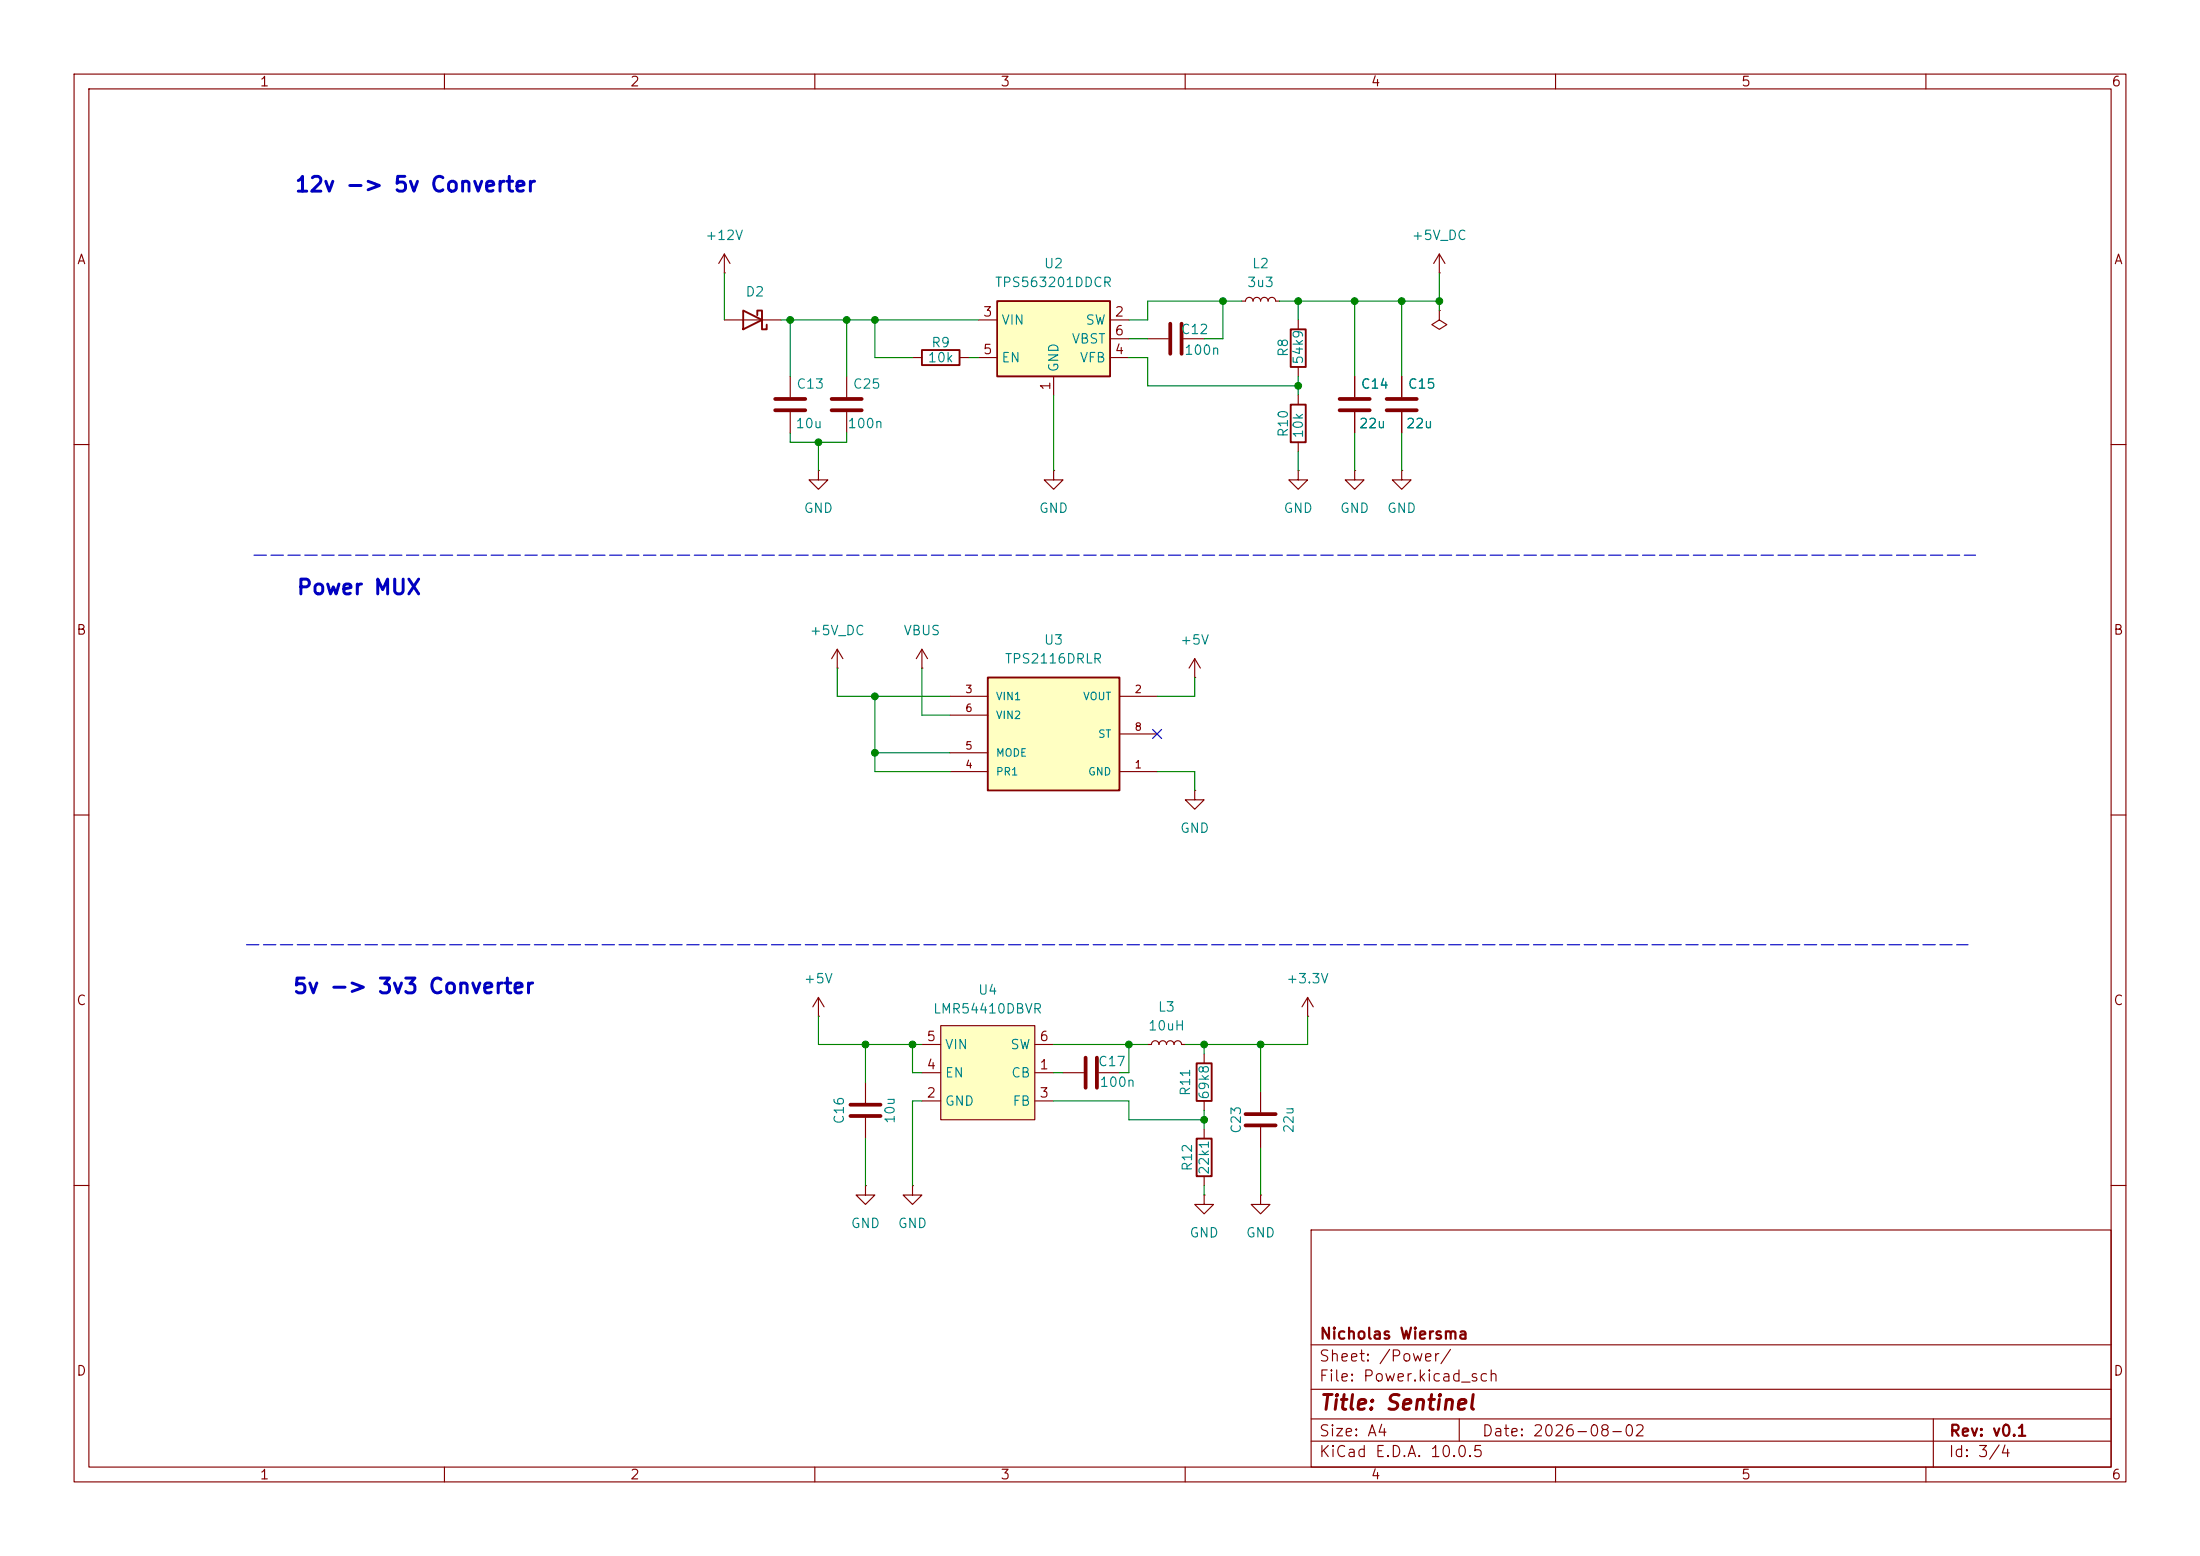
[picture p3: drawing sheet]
<svg xmlns="http://www.w3.org/2000/svg" width="297mm" height="210mm" viewBox="0 0 297 210" stroke-linecap="round" stroke-linejoin="round" font-family="sans-serif">
<g fill="none" stroke="#840000" stroke-width=".15">
<path d="M10 10h277v190h-277zM12 12h273v186h-273zM60 10v2M110 10v2M160 10v2M210 10v2M260 10v2M106.7 50.8v2.8M106.7 55.6v2.8M114.3 50.8v2.8M114.3 55.6v2.8M123.2 48.3h1.3"/>
<path d="M129.5 48.3h1.3M175.3 43.2v1.3M175.3 49.5v1.3M194.3 41.9v1.3l1 .6-1 .7-1-.7 1-.6M194.3 41.9h.1M10 60h2M110.5 63.5v1.3h1.3l-1.3 1.2-1.3-1.2h1.3M110.5 63.5h.1M285 60h2M113 90.2h.1M113 87.6l-.7 1.3M113 87.6l.8 1.3"/>
<path d="M113 87.6v2.6M10 110h2M285 110h2M110.5 137.2h.1M110.5 134.6l-.8 1.3M110.5 134.6l.8 1.3M110.5 134.6v2.6M154.9 141h.5a.51 .51 0 0 1 .6-.5 .51 .51 0 0 1 .5 .5 .51 .51 0 0 1 .5-.5 .51 .51 0 0 1 .5 .5 .51 .51 0 0 1 .5-.5 .51 .51 0 0 1 .5 .5 .51 .51 0 0 1 .5-.5 .51 .51 0 0 1 .5 .5h.5M10 160h2M177 166h108v32h-108zM285 160h2M60 198v2"/>
<path d="M110 198v2M160 198v2M177 194.5h108M177 191.5h108M177 187.5h108M177 181.5h108M197 191.5v3M210 198v2M260 198v2M261 191.5v6.5"/>
</g>
<path d="M124.5 47.2h5v2.1h-5zM174.2 44.5h2.1v5h-2.1z" fill="none" stroke="#840000" stroke-width=".25"/>
<path d="M104.6 53.8h4.1M104.6 55.4h4.1M112.3 53.8h4M112.3 55.4h4" fill="none" stroke="#840000" stroke-width=".51"/>
<path d="M127 138.4h12.7v12.7h-12.7z" fill="#ffffc2"/>
<g fill="none" stroke="#840000" stroke-width=".15">
<path d="M124.5 90.2h.1M124.5 87.6l-.8 1.3M124.5 87.6l.7 1.3M124.5 87.6v2.6M161.3 91.4h.1M161.3 88.9l-.8 1.3M161.3 88.9l.8 1.3M161.3 88.9v2.5M127 138.4h12.7v12.7h-12.7zM124.5 144.8h2.5M124.5 148.6h2.5M124.5 141h2.5"/>
<path d="M139.7 144.8h2.5M139.7 148.6h2.5M139.7 141h2.5M143.5 144.8h2.8M148.3 144.8h2.8M116.8 160v1.3h1.3l-1.3 1.3-1.2-1.3h1.2M116.8 160h.1M123.2 160v1.3h1.3l-1.3 1.3-1.3-1.3h1.3M123.2 160h.1"/>
</g>
<path d="M146.6 142.7v4.1M148.1 142.7v4.1" fill="none" stroke="#840000" stroke-width=".51"/>
<path d="M133.3 91.4h17.8v15.3h-17.8z" fill="#ffffc2"/>
<path d="M133.3 91.4h17.8v15.3h-17.8zM161.5 153.7h2.1v5.1h-2.1zM161.5 143.5h2.1v5.1h-2.1z" fill="none" stroke="#840000" stroke-width=".25"/>
<g fill="none" stroke="#840000" stroke-width=".15">
<path d="M97.8 36.8h.1M97.8 34.3l-.8 1.3M97.8 34.3l.8 1.3M97.8 34.3v2.5M128.3 94h5M128.3 96.5h5M151.1 99.1h5.1M151.1 94h5.1M128.3 104.1h5M128.3 101.6h5M151.1 104.1h5.1M161.3 106.7v1.3h1.3l-1.3 1.2-1.3-1.2h1.3"/>
<path d="M161.3 106.7h.1M176.5 137.2h.1M176.5 134.6l-.7 1.3M176.5 134.6l.8 1.3M176.5 134.6v2.6M116.8 146.1v2.7M116.8 150.9v2.8M162.6 142.2v1.3M162.6 148.6v1.3M162.6 152.4v1.3M162.6 158.8v1.2M170.2 147.3v2.8"/>
<path d="M170.2 152.1v2.8M162.6 161.3v1.3h1.2l-1.2 1.2-1.3-1.2h1.3M162.6 161.3h.1M170.2 161.3v1.3h1.2l-1.2 1.2-1.3-1.2h1.3M170.2 161.3h.1"/>
</g>
<path d="M114.8 150.6h4.1M114.8 149.1h4.1M168.1 151.9h4.1M168.1 150.4h4.1" fill="none" stroke="#840000" stroke-width=".51"/>
<path d="M134.6 40.6h15.3v10.2h-15.3z" fill="#ffffc2"/>
<path d="M100.3 41.9l2.6 1.3-2.6 1.3zM102.2 42.5v-.6h.7v2.6h.6v-.7M134.6 40.6h15.3v10.2h-15.3zM174.2 54.6h2.1v5.1h-2.1z" fill="none" stroke="#840000" stroke-width=".25"/>
<g fill="none" stroke="#840000" stroke-width=".15">
<path d="M194.3 36.8h.1M194.3 34.3l-.8 1.3M194.3 34.3l.8 1.3M194.3 34.3v2.5M97.8 43.2h7.6M132.1 43.2h2.5M132.1 48.3h2.5M142.2 50.8v2.5M149.9 43.2h2.5M149.9 48.3h2.5M149.9 45.7h2.5M154.9 45.7h2.8"/>
<path d="M159.8 45.7h2.8M167.6 40.6h.5a.51 .51 0 0 1 .6-.5 .51 .51 0 0 1 .5 .5 .51 .51 0 0 1 .5-.5 .51 .51 0 0 1 .5 .5 .51 .51 0 0 1 .5-.5 .51 .51 0 0 1 .5 .5 .51 .51 0 0 1 .5-.5 .51 .51 0 0 1 .5 .5h.5M175.3 53.3v1.3M175.3 59.7v1.3M182.9 50.8v2.8M182.9 55.6v2.8M189.2 50.8v2.8M189.2 55.6v2.8M142.2 63.5v1.3h1.3l-1.3 1.2-1.2-1.2h1.2M142.2 63.5h.1M175.3 63.5v1.3h1.2l-1.2 1.2-1.3-1.2h1.3M175.3 63.5h.1"/>
<path d="M182.9 63.5v1.3h1.2l-1.2 1.2-1.3-1.2h1.3M182.9 63.5h.1M189.2 63.5v1.3h1.3l-1.3 1.2-1.2-1.2h1.2M189.2 63.5h.1"/>
</g>
<path d="M158 43.7v4.1M159.5 43.7v4.1M180.8 53.8h4.1M180.8 55.4h4.1M187.2 53.8h4.1M187.2 55.4h4.1" fill="none" stroke="#840000" stroke-width=".51"/>
<path d="M34.3 74.9h232.4M33.3 127.5h232.4" fill="none" stroke="#0000c2" stroke-width=".15" stroke-dasharray="1.7 .6"/>
<g fill="none" stroke="#008400" stroke-width=".15">
<path d="M97.8 36.8v6.4M194.3 36.8v5.1M105.4 43.2h26.7M106.7 58.4v1.3h7.6v-1.3M106.7 43.2v7.6M110.5 59.7v3.8M114.3 43.2v7.6M118.1 43.2v5.1h5.1M130.8 48.3h1.3M142.2 53.3v10.2M152.4 45.7h2.5M152.4 48.3h2.5v3.8h20.4"/>
<path d="M165.1 40.6v5.1h-2.5M167.6 40.6h-12.7v2.6h-2.5M172.7 40.6h21.6M175.3 40.6v2.6M175.3 50.8v2.5M182.9 40.6v10.2M182.9 58.4v5.1M189.2 40.6v10.2M189.2 58.4v5.1M175.3 61v2.5M113 90.2v3.8h15.3M118.1 94v10.1h10.2"/>
<path d="M124.5 90.2v6.3h3.8M161.3 91.4v2.6h-5.1M118.1 101.6h10.2M156.2 104.1h5.1v2.6M110.5 137.2v3.8h14M176.5 137.2v3.8h-16.5M116.8 141v5.1M116.8 153.7v6.3M123.2 141v3.8h1.3M124.5 148.6h-1.3v11.4M142.2 148.6h10.2v2.5h10.2M142.2 141h12.7"/>
<path d="M142.2 144.8h1.3M152.4 141v3.8h-1.3M162.6 141v1.2M162.6 149.9v2.5M170.2 141v6.3M170.2 154.9v6.4M162.6 160v1.3"/>
</g>
<path d="M155.6 98.5l1.2 1.2M156.8 98.5l-1.2 1.2" fill="none" stroke="#000084" stroke-width=".15"/>
<g fill="#008400" stroke="#008400" stroke-width=".14">
<circle cx="118.1" cy="94" r=".46"/>
<circle cx="118.1" cy="101.6" r=".46"/>
<circle cx="182.9" cy="40.6" r=".46"/>
<circle cx="175.3" cy="40.6" r=".46"/>
<circle cx="165.1" cy="40.6" r=".46"/>
<circle cx="189.2" cy="40.6" r=".46"/>
<circle cx="194.3" cy="40.6" r=".46"/>
<circle cx="175.3" cy="52.1" r=".46"/>
<circle cx="162.6" cy="151.1" r=".46"/>
<circle cx="162.6" cy="141" r=".46"/>
<circle cx="170.2" cy="141" r=".46"/>
<circle cx="116.8" cy="141" r=".46"/>
<circle cx="123.2" cy="141" r=".46"/>
<circle cx="152.4" cy="141" r=".46"/>
<circle cx="118.1" cy="43.2" r=".46"/>
<circle cx="110.5" cy="59.7" r=".46"/>
<circle cx="114.3" cy="43.2" r=".46"/>
<circle cx="106.7" cy="43.2" r=".46"/>
</g>
<g font-size="2" fill="#0000c2">
<text x="39.7" y="26.4">12v -&gt; 5v Converter</text>
<text x="39.9" y="80.8">Power MUX</text>
<text x="39.4" y="134.6">5v -&gt; 3v3 Converter</text>
</g>
<text font-size="2" fill="#840000" x="178" y="190.8">Title: Sentinel</text>
<g font-size="1.5" fill="#840000">
<text x="178" y="184.1">Sheet: /Power/</text>
<text x="178" y="181.1">Nicholas Wiersma</text>
<text x="178" y="186.8">File: Power.kicad_sch</text>
<text x="178" y="197">KiCad E.D.A. 10.0.5</text>
<text x="178" y="194.2">Size: A4</text>
<text x="200" y="194.2">Date: 2026-08-02</text>
<text x="263" y="197">Id: 3/4</text>
<text x="263" y="194.2">Rev: v0.1</text>
</g>
<g font-size="1.3" fill="#840000">
<text x="35" y="12">1</text>
<text x="85" y="12">2</text>
<text x="135" y="12">3</text>
<text x="185" y="12">4</text>
<text x="235" y="12">5</text>
<text x="285" y="12">6</text>
<text x="10.3" y="36">A</text>
<text x="285.3" y="36">A</text>
<text x="132.6" y="43">3</text>
<text x="150.4" y="43">2</text>
<text x="150.4" y="45.6">6</text>
<text x="132.6" y="48.1">5</text>
<text x="142.1" y="52.8" transform="rotate(-90 142.1 52.8)">1</text>
<text x="150.4" y="48.1">4</text>
<text x="10.2" y="86">B</text>
<text x="285.2" y="86">B</text>
<text x="10.2" y="136">C</text>
<text x="285.2" y="136">C</text>
<text x="125" y="140.8">5</text>
<text x="140.2" y="140.8">6</text>
<text x="125" y="148.5">2</text>
<text x="125" y="144.6">4</text>
<text x="140.2" y="144.6">1</text>
<text x="140.2" y="148.5">3</text>
<text x="10.2" y="186">D</text>
<text x="285.2" y="186">D</text>
<text x="35" y="200">1</text>
<text x="85" y="200">2</text>
<text x="135" y="200">3</text>
<text x="185" y="200">4</text>
<text x="235" y="200">5</text>
<text x="285" y="200">6</text>
</g>
<g font-size="1.3" fill="#008484">
<text x="95.1" y="32.7">+12V</text>
<text x="190.5" y="32.7">+5V_DC</text>
<text x="100.6" y="40.3">D2</text>
<text x="134.2" y="39.1">TPS563201DDCR</text>
<text x="140.8" y="36.5">U2</text>
<text x="168.3" y="39.1">3u3</text>
<text x="168.9" y="36.5">L2</text>
<text x="125.6" y="47.2">R9</text>
<text x="135.1" y="44.1">VIN</text>
<text x="144.6" y="46.7">VBST</text>
<text x="146.5" y="44.1">SW</text>
<text x="159.3" y="45.4">C12</text>
<text x="107.4" y="52.8">C13</text>
<text x="115" y="52.8">C25</text>
<text x="125.1" y="49.2">10k</text>
<text x="135.1" y="49.2">EN</text>
<text x="143.2" y="50.3" transform="rotate(-90 143.2 50.3)">GND</text>
<text x="145.7" y="49.2">VFB</text>
<text x="159.8" y="48.2">100n</text>
<text x="174.2" y="48.3" transform="rotate(-90 174.2 48.3)">R8</text>
<text x="176.2" y="49.3" transform="rotate(-90 176.2 49.3)">54k9</text>
<text x="183.6" y="52.8">C14</text>
<text x="190" y="52.8">C15</text>
<text x="107.3" y="58.1">10u</text>
<text x="114.3" y="58.1">100n</text>
<text x="174.2" y="59.1" transform="rotate(-90 174.2 59.1)">R10</text>
<text x="176.2" y="59.3" transform="rotate(-90 176.2 59.3)">10k</text>
<text x="183.4" y="58.1">22u</text>
<text x="189.7" y="58.1">22u</text>
<text x="108.4" y="69.5">GND</text>
<text x="140.2" y="69.5">GND</text>
<text x="173.2" y="69.5">GND</text>
<text x="180.8" y="69.5">GND</text>
<text x="187.2" y="69.5">GND</text>
<text x="109.2" y="86.1">+5V_DC</text>
<text x="121.9" y="86.1">VBUS</text>
<text x="135.6" y="89.9">TPS2116DRLR</text>
<text x="140.8" y="87.3">U3</text>
<text x="159.2" y="87.3">+5V</text>
<text x="159.2" y="112.7">GND</text>
<text x="108.4" y="133">+5V</text>
<text x="125.9" y="137.1">LMR54410DBVR</text>
<text x="132" y="134.6">U4</text>
<text x="156.2" y="136.9">L3</text>
<text x="173.6" y="133">+3.3V</text>
<text x="127.5" y="141.9">VIN</text>
<text x="136.3" y="141.9">SW</text>
<text x="154.9" y="139.4">10uH</text>
<text x="127.5" y="149.6">GND</text>
<text x="127.5" y="145.7">EN</text>
<text x="136.4" y="145.7">CB</text>
<text x="136.6" y="149.6">FB</text>
<text x="148.1" y="144.2">C17</text>
<text x="148.4" y="147">100n</text>
<text x="161" y="148" transform="rotate(-90 161 148)">R11</text>
<text x="163.5" y="148.5" transform="rotate(-90 163.5 148.5)">69k8</text>
<text x="114.2" y="151.8" transform="rotate(-90 114.2 151.8)">C16</text>
<text x="121.1" y="151.8" transform="rotate(-90 121.1 151.8)">10u</text>
<text x="167.8" y="153.1" transform="rotate(-90 167.8 153.1)">C23</text>
<text x="175" y="153" transform="rotate(-90 175 153)">22u</text>
<text x="161.2" y="158.2" transform="rotate(-90 161.2 158.2)">R12</text>
<text x="163.5" y="158.7" transform="rotate(-90 163.5 158.7)">22k1</text>
<text x="114.8" y="166.1">GND</text>
<text x="121.1" y="166.1">GND</text>
<text x="160.5" y="167.3">GND</text>
<text x="168.1" y="167.3">GND</text>
</g>
<g font-size="1" fill="#840000">
<text x="130.2" y="93.8">3</text>
<text x="153.1" y="93.8">2</text>
<text x="130.2" y="101.4">5</text>
<text x="130.2" y="96.3">6</text>
<text x="153.1" y="98.9">8</text>
<text x="130.2" y="104">4</text>
<text x="153.1" y="104">1</text>
</g>
<g font-size="1" fill="#008484">
<text x="134.4" y="94.7">VIN1</text>
<text x="146.1" y="94.7">VOUT</text>
<text x="134.4" y="97.3">VIN2</text>
<text x="148.2" y="99.8">ST</text>
<text x="134.4" y="104.9">PR1</text>
<text x="134.4" y="102.4">MODE</text>
<text x="146.8" y="104.9">GND</text>
</g>
</svg>
